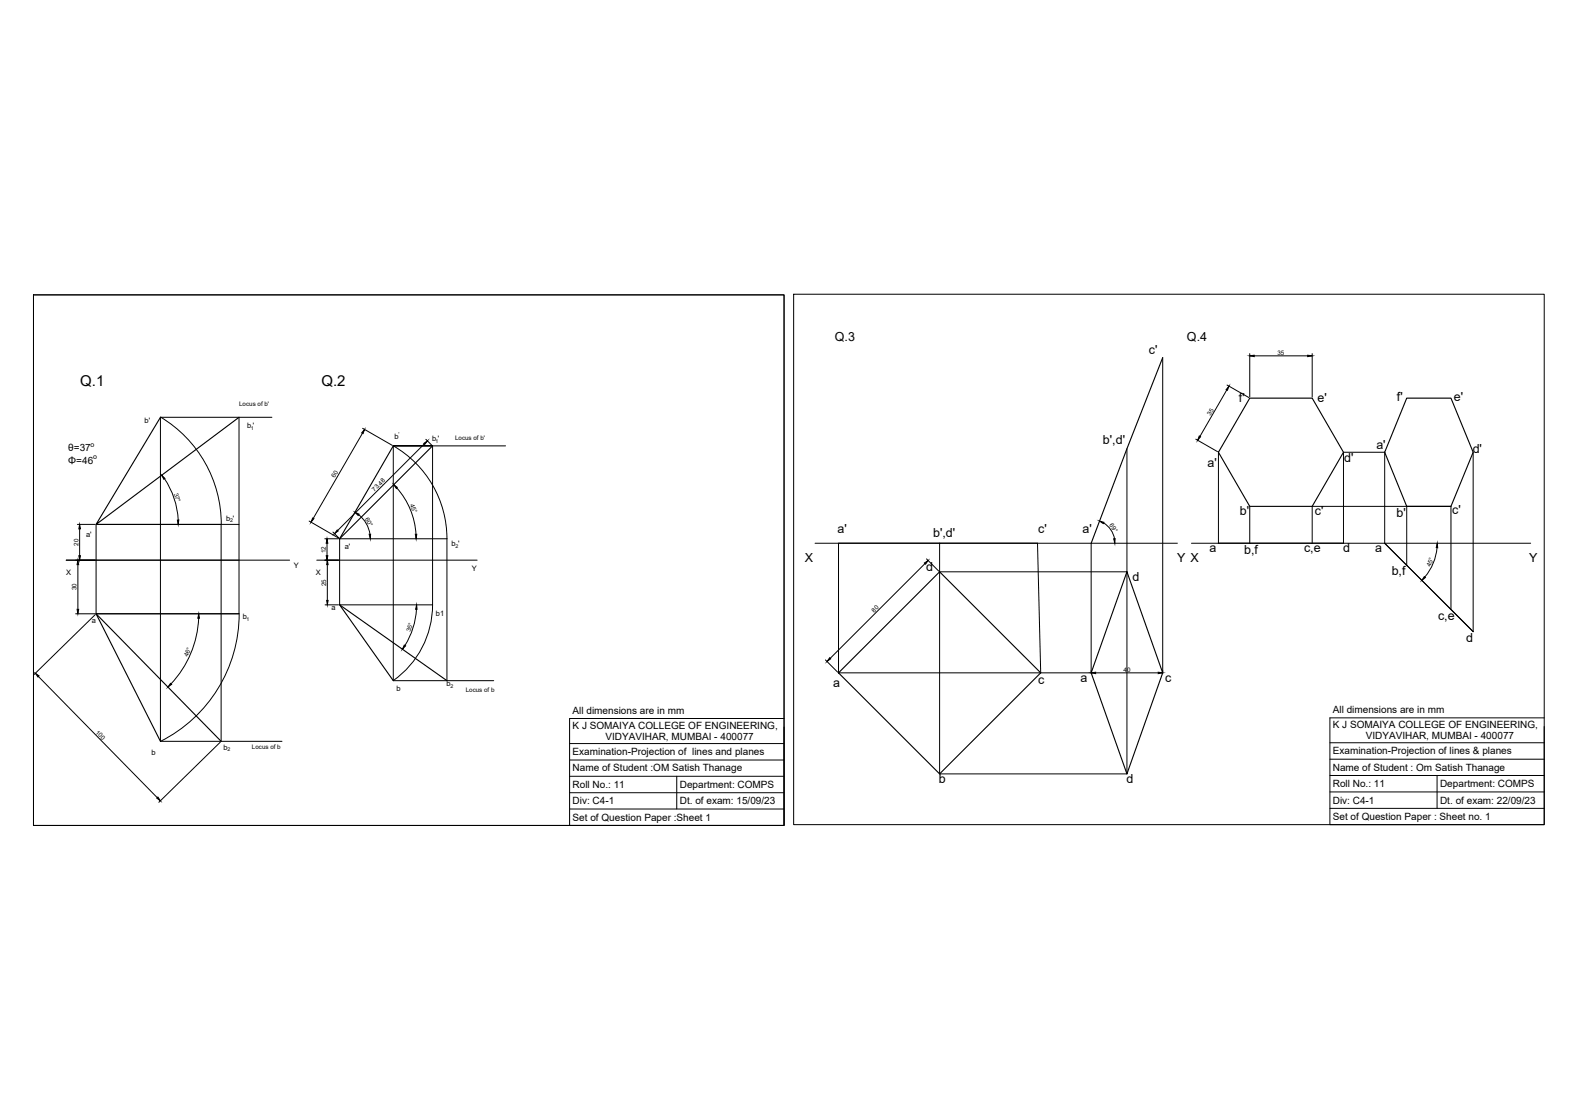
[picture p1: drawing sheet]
<svg xmlns="http://www.w3.org/2000/svg" width="420mm" height="297mm" viewBox="0 0 420 297" stroke-linecap="round" stroke-linejoin="round" font-family="sans-serif">
<!-- layer: 0 -->
<g fill="none" stroke="#000" stroke-width=".27">
<path d="M8.9 78.2h198.9v140.7h-198.9zM210.4 78h198.9v140.7h-198.9zM308.2 94.8v83.6M331.3 93.8v11.5M332.5 94.4h14.2M347.8 93.8v11.5M42.6 110.6a33.2 33.2 0 0 1 16.1 28.5M63.4 110.7v52.1h-37.9M72.1 110.7h-29.6v85.9M96.1 114.9l-13.1 22.6M96.1 113.6l7.9 4.5M112.5 117.7l-23 23"/>
<path d="M112.9 116.5l1.6 1.6M134 118.3h-29.7h10.4v42.1h-24.7v-17.5h28.5M298.7 119v32.7h-49.6M317 116.5l5.7 3.3M323 119.9v24.2M325.2 103.4l-7.1 12.4M325.3 102.1l5.7 3.3M390.5 119.9v47.6l-23.4-23.4v-24.2h-11v24.2M20.5 139.1h4.7M25.5 139.1h33.1v57.5M43.6 127a21.8 21.8 0 0 1 3.6 10.9M63.4 139.1h-37.9v23.7h37.9"/>
<path d="M81.9 138.2l7.9 4.5M95.1 136.5a8.1 8.1 0 0 1 3 5.2M105.2 129.4a20.3 20.3 0 0 1 5.1 12.3M292.6 138.7l1.1 .9 .9 1.2 .8 2.1M331.3 134.3v9.8M372.9 134.3v15.6M17.6 148.6h59.2M20.6 149.7v11.9M21.1 140.3v7.1M84 148.6h42.5M86.1 142.9h3.6M86.7 144.1v3.3"/>
<path d="M86.8 149.7v9.5M88.3 141.1l1.5 1.6M118.5 142.9a28.4 28.4 0 0 0-14.2-24.7v62.3M118.5 142.9v37.6M216.1 144.1h96M222.3 144.1v34.3h66.9v-34.3M245.2 149.5l-25.1 25.1M245.6 148.2l3.3 3.3M249.1 144.1v61.1h49.6v-53.5M275 144.1l.9 34.3M315.8 144.1h90M347.8 144.1v-9.8h36.8v27.3"/>
<path d="M380.9 145.2a13.9 13.9 0 0 1-3.2 7.8M10.2 179.4l31.5 32.2M20.1 162.8h5.1M25.3 163l-16.3 16M52.7 163.9a27.2 27.2 0 0 1-7.3 17.4M63.4 162.8a37.9 37.9 0 0 1-20.8 33.8M86.2 160.4h3.5M110.4 161.6a20.4 20.4 0 0 1-3.1 9.6M114.7 160.4a24.6 24.6 0 0 1-10.4 20.1M218.8 175l3.3 3.3M290.4 178.4h16.6M42.5 196.6h32.2"/>
<path d="M58.4 196.8l-16.3 16M104.3 180.5h26.6M151 197.2h56.8M207.8 190.6h-56.8v28.3h56.8v-26.1M352.5 197h56.8M409.3 190.4h-56.8v28.3h56.8v-26M151 201.6h56.8M151 205.9h56.8M151 210.2h56.8M151 214.6h56.8M179.4 205.9v8.7M352.5 201.4h56.8"/>
<path d="M352.5 205.7h56.8M352.5 210h56.8M352.5 214.4h56.8M380.9 205.7v8.7"/>
</g>
<path d="M308.2 94.8l-9.5 24.2-9.5 25.1M42.5 110.7l-17 28.4 37.9-28.4M104.3 118.3l-14.3 24.6 24.7-24.6M331.3 105.6h16.5l8.3 14.3-8.3 14.4h-16.5l-8.3-14.4zM372.9 105.6h11.7l5.9 14.3-5.9 14.4h-11.7l-5.8-14.4zM222.3 144.1h52.7M249.1 151.7l26.8 26.7-26.8 26.8-26.8-26.8zM298.7 151.7l9.5 26.7-9.5 26.8-9.5-26.8zM323 144.1h33.1M367.1 144.1l23.4 23.4M42.5 196.6l-17-33.8 33.1 33.8M104.3 180.5l-14.3-20.1 28.5 20.1" fill="none" stroke="#000" stroke-width=".3"/>
<g fill="#000" stroke="#000" stroke-width=".27">
<path d="M331.3 94.4l1.2-.2v.4zM346.7 94.2l1.1 .2-1.1 .2zM96.6 113.9l-.3 1.1-.4-.2zM112.3 117.6l1-.7-.7 1zM317.9 115.6l.3 .2-.7 1zM325.8 102.4l-.4 1.1-.4-.2zM42.9 126l.8 .9-.3 .2zM47 137.9h.4l-.2 1.2zM82.9 137.4l.3 .2-.7 .9zM94.1 135.9l1.1 .5-.3 .3zM104.4 128.5l.9 .8-.2 .3zM291.5 138.2l1.1 .3-.1 .4z"/>
<path d="M20.6 148.6l.3 1.1h-.5zM21.1 139.1l.2 1.2h-.4zM20.9 147.4h.4l-.2 1.2zM86.5 147.4h.4l-.2 1.2zM86.7 142.9l.2 1.2h-.4zM86.6 159.2h.4l-.2 1.2zM86.8 148.6l.2 1.1h-.4zM89.4 140.6l.2 .2-.9 .7zM97.9 141.7h.3v1.2zM110.1 141.7h.4l-.2 1.2zM245.1 149.3l.9-.7-.7 1zM295.2 142.9l.4-.1-.1 1.3z"/>
<path d="M377.6 152.9l.3 .3-1 .7zM381 144.1l.1 1.2-.4-.1zM9.4 178.6l1 .7-.3 .2zM20.4 161.6h.5l-.3 1.2zM52.7 162.8l.2 1.2h-.5zM107.2 171.1l.3 .2-.8 .9zM110.4 160.4l.2 1.2h-.4zM219.9 174.4l.3 .3-1 .7zM289.2 178.4l1.2-.1v.4zM307 178.3l1.2 .1-1.2 .3zM45.2 181.2l.3 .3-1 .7zM41.6 211.7l.3-.3 .6 1z"/>
</g>
<g font-size="4">
<text x="21.3" y="102.4">Q.1</text>
<text x="85.2" y="102.4">Q.2</text>
</g>
<g font-size="3.3">
<text x="221.3" y="90.4">Q.3</text>
<text x="304.5" y="93.8">c'</text>
<text x="314.6" y="90.4">Q.4</text>
<text x="328.4" y="106.7">f'</text>
<text x="349.3" y="106.6">e'</text>
<text x="370.3" y="106.3">f'</text>
<text x="385.4" y="106.2">e'</text>
<text x="292.4" y="117.8">b',d'</text>
<text x="364.9" y="119.1">a'</text>
<text x="320.1" y="123.9">a'</text>
<text x="356.3" y="122.6">d'</text>
<text x="390.4" y="120.2">d'</text>
<text x="328.7" y="136.7">b'</text>
<text x="348.6" y="136.7">c'</text>
<text x="370.2" y="137.1">b'</text>
<text x="385" y="136.2">c'</text>
<text x="222" y="141.2">a'</text>
<text x="247.3" y="142.4">b',d'</text>
<text x="275.2" y="141.2">c'</text>
<text x="287" y="141.2">a'</text>
<text x="213.3" y="149.1">X</text>
<text x="312.1" y="149.1">Y X</text>
<text x="320.6" y="146.4">a</text>
<text x="329.8" y="146.9">b,f</text>
<text x="345.7" y="146.4">c,e</text>
<text x="356.1" y="146.4">d</text>
<text x="364.5" y="146.4">a</text>
<text x="405.4" y="149.1">Y</text>
<text x="245.5" y="151.6">d</text>
<text x="300.2" y="154">d</text>
<text x="368.9" y="152.4">b,f</text>
<text x="381.2" y="164.3">c,e</text>
<text x="388.7" y="170.4">d</text>
<text x="220.8" y="182.2">a</text>
<text x="275.2" y="181.3">c</text>
<text x="286.5" y="180.8">a</text>
<text x="308.9" y="180.8">c</text>
<text x="248.9" y="207.6">b</text>
<text x="298.6" y="207.6">d</text>
</g>
<g font-size="2.7">
<text x="18.1" y="119.7">θ=37</text>
<text x="18.1" y="123">Φ=46</text>
<text x="151.8" y="189.3">All dimensions are in mm</text>
<text x="353.3" y="189.1">All dimensions are in mm</text>
<text x="151.8" y="193.4">K J SOMAIYA COLLEGE OF ENGINEERING,</text>
<text x="160.5" y="196.1">VIDYAVIHAR, MUMBAI - 400077</text>
<text x="353.3" y="193.2">K J SOMAIYA COLLEGE OF ENGINEERING,</text>
<text x="362" y="196">VIDYAVIHAR, MUMBAI - 400077</text>
<text x="151.8" y="200.3">Examination-Projection of lines and planes</text>
<text x="353.3" y="200.1">Examination-Projection of lines &amp; planes</text>
<text x="151.8" y="204.6">Name of Student :OM Satish Thanage</text>
<text x="151.8" y="209">Roll No.: 11</text>
<text x="180.2" y="209">Department: COMPS</text>
<text x="353.3" y="204.4">Name of Student : Om Satish Thanage</text>
<text x="353.3" y="208.8">Roll No.: 11</text>
<text x="381.7" y="208.8">Department: COMPS</text>
<text x="151.8" y="213.3">Div: C4-1</text>
<text x="180.2" y="213.3">Dt. of exam: 15/09/23</text>
<text x="353.3" y="213.1">Div: C4-1</text>
<text x="381.7" y="213.1">Dt. of exam: 22/09/23</text>
<text x="151.8" y="217.6">Set of Question Paper :Sheet 1</text>
<text x="353.3" y="217.4">Set of Question Paper : Sheet no. 1</text>
</g>
<g font-size="2">
<text x="38.3" y="112.1">b'</text>
<text x="65.5" y="113.5">b '</text>
<text x="104.6" y="116.6">b</text>
<text x="114.5" y="117">b '</text>
<text x="22.8" y="142.3">a'</text>
<text x="59.9" y="138.1">b '</text>
<text x="91.4" y="145.7">a'</text>
<text x="119.7" y="144.9">b '</text>
<text x="17.5" y="152.4">X</text>
<text x="77.9" y="150.7">Y</text>
<text x="83.7" y="152.4">X</text>
<text x="125" y="151.4">Y</text>
<text x="87.9" y="161.9">a</text>
<text x="24.3" y="165.2">a</text>
<text x="64.3" y="164.2">b</text>
<text x="115.6" y="163.3">b1</text>
<text x="105.1" y="183.4">b</text>
<text x="118.3" y="181.9">b</text>
<text x="40.2" y="200.3">b</text>
<text x="59.3" y="198.8">b</text>
</g>
<g font-size="1.9">
<text x="24" y="118.5">o</text>
<text x="24.7" y="121.8">o</text>
</g>
<g font-size="1.7">
<text x="338.7" y="94.1">35</text>
<text x="63.4" y="107.6">Locus of b'</text>
<text x="320.9" y="110.2" transform="rotate(-59 320.9 110.2)">35</text>
<text x="120.6" y="116.8">Locus of b'</text>
<text x="46" y="131" transform="rotate(71 46 131)">37°</text>
<text x="88.8" y="126.8" transform="rotate(-61 88.8 126.8)">60</text>
<text x="99.3" y="130.4" transform="rotate(-45 99.3 130.4)">73.48</text>
<text x="96.7" y="137.6" transform="rotate(60 96.7 137.6)">60°</text>
<text x="108.6" y="133.9" transform="rotate(67 108.6 133.9)">45°</text>
<text x="294" y="139.3" transform="rotate(55 294 139.3)">69°</text>
<text x="20.8" y="144.8" transform="rotate(-90 20.8 144.8)">20</text>
<text x="86.4" y="146.7" transform="rotate(-90 86.4 146.7)">12</text>
<text x="86.5" y="155.4" transform="rotate(-90 86.5 155.4)">25</text>
<text x="379.2" y="150.4" transform="rotate(-68 379.2 150.4)">45°</text>
<text x="20.3" y="156.6" transform="rotate(-90 20.3 156.6)">30</text>
<text x="108.8" y="167.7" transform="rotate(-72 108.8 167.7)">35°</text>
<text x="231.8" y="162.4" transform="rotate(-45 231.8 162.4)">80</text>
<text x="49.8" y="174.3" transform="rotate(-67 49.8 174.3)">46°</text>
<text x="297.8" y="178.2">40</text>
<text x="123.5" y="183.5">Locus of b</text>
<text x="25.3" y="194.3" transform="rotate(45 25.3 194.3)">100</text>
<text x="66.8" y="198.6">Locus of b</text>
</g>
<g font-size="1.4">
<text x="66.5" y="114">1</text>
<text x="105.6" y="115.7">'</text>
<text x="115.5" y="117.5">1</text>
<text x="61" y="138.5">2</text>
<text x="120.7" y="145.3">2</text>
<text x="65.3" y="164.6">1</text>
<text x="119.4" y="182.4">2</text>
<text x="60.3" y="199.3">2</text>
</g>
</svg>
